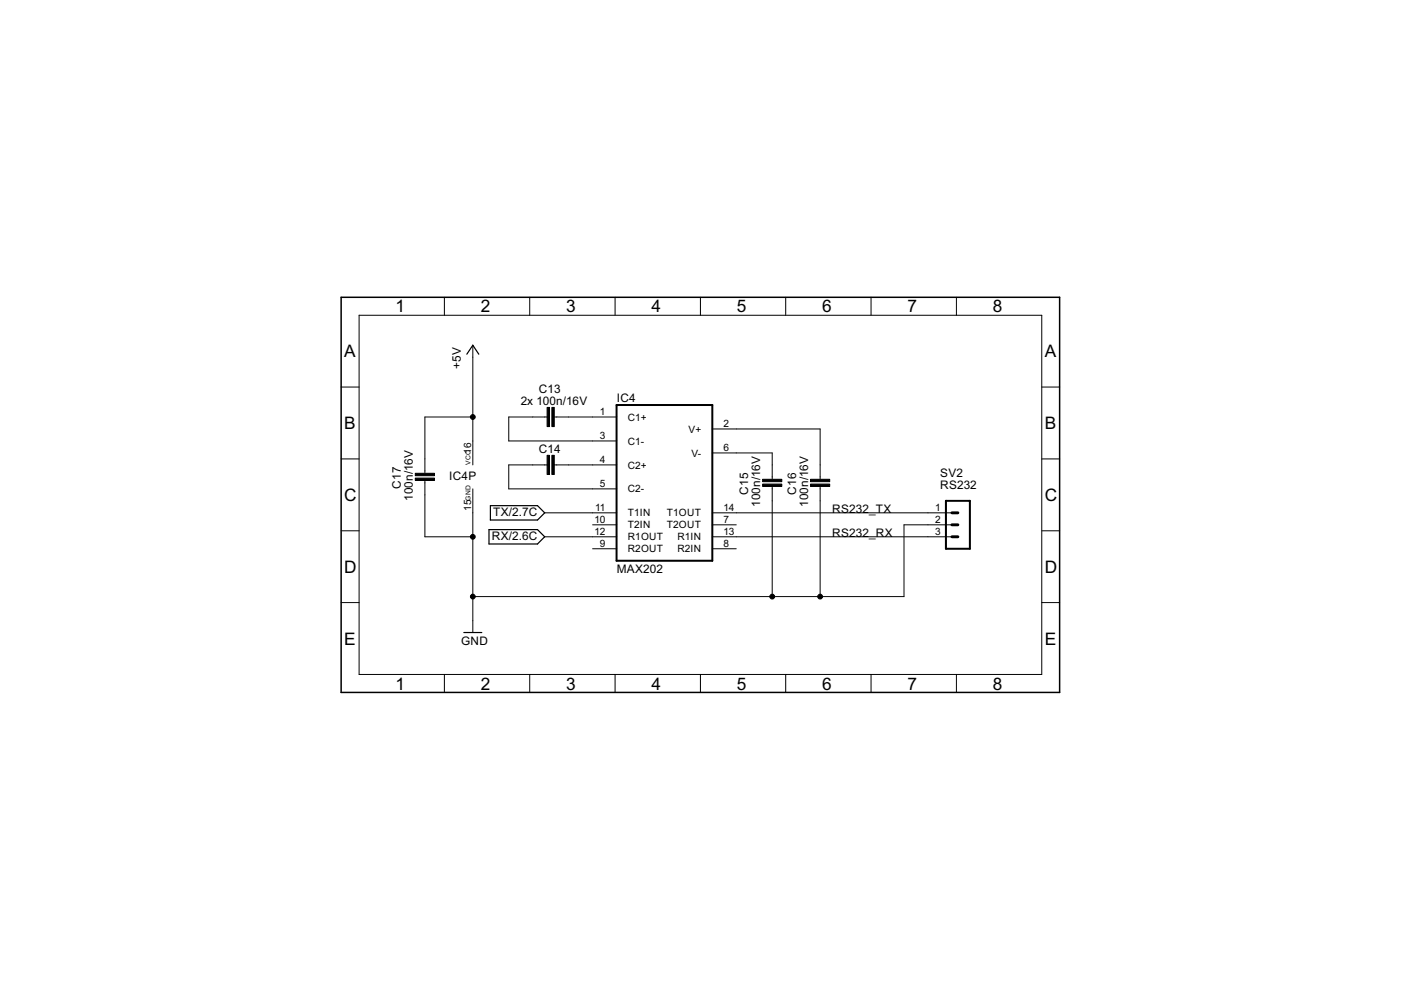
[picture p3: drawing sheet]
<svg xmlns="http://www.w3.org/2000/svg" width="297mm" height="210mm" viewBox="0 0 297 210" stroke-linecap="round" stroke-linejoin="round" font-family="sans-serif">
<path d="M72.3 63v83.8zM72.3 63h152.4zM72.3 146.8h152.4zM224.7 63v83.8z" fill="#000" stroke="#000" stroke-width=".32"/>
<g fill="#000" stroke="#000" stroke-width=".21">
<path d="M76.1 66.8v76.2zM94.2 63v3.8zM100.2 73.2v2.5zM112.3 63v3.8zM130.4 63v3.8zM148.5 63v3.8zM166.6 63v3.8zM184.7 63v3.8zM202.8 63v3.8zM76.1 66.8h144.8zM72.3 82.1h3.8zM72.3 97.3h3.8z"/>
<path d="M90.1 97.3v2.5zM90.1 99.8v.6zM90.1 88.4v8.9zM100.2 93.5v5.1zM100.2 88.4v5.1zM100.2 75.7v12.7zM90.1 88.4h10.1zM107.9 88.4v5.1zM107.9 88.4h5zM107.9 98.6v5.1zM112.9 88.4h2.6zM112.9 98.6h2.6z"/>
<path d="M107.9 98.6h5zM115.5 88.4h.5zM115.5 98.6h.5zM117.5 88.4h.5zM117.5 98.6h.5zM118 88.4h2.6zM118 98.6h2.6zM120.6 88.4h5zM125.6 88.4h5.1zM125.6 93.5h5.1zM125.6 98.6h5.1zM107.9 93.5h17.7z"/>
<path d="M120.6 98.6h5zM151 91h5.1zM151 96h5.1zM156.1 96h7.6zM156.1 91h17.8zM163.7 98.6v2.5zM163.7 96v2.6zM173.9 98.6v2.5zM173.9 91v7.6zM220.9 82.1h3.8zM220.9 97.3h3.8zM72.3 112.5h3.8z"/>
<path d="M90.1 102.4v2.5zM90.1 101.9v.5zM90.1 104.9v8.9zM100.2 103.7v5zM100.2 108.7v5.1zM90.1 113.8h10.1zM107.9 103.7h17.7zM125.6 103.7h5.1zM125.6 108.7h5.1zM125.6 111.3h5.1zM125.6 113.8h5.1zM125.6 116.4h5.1z"/>
<path d="M115.5 108.7h10.1zM115.5 113.8h10.1zM151 108.7h5.1zM151 111.3h5.1zM151 113.8h5.1zM151 116.4h5.1zM156.1 108.7h40.6zM156.1 113.8h40.6zM163.7 103.7v2.5zM163.7 103.1v.6zM163.7 101.1v.5zM163.7 106.2v20.3z"/>
<path d="M173.9 103.7v2.5zM173.9 103.1v.6zM173.9 101.1v.5zM191.7 111.3v15.2zM196.7 108.7h5.1zM196.7 111.3h5.1zM196.7 113.8h5.1zM191.7 111.3h5zM220.9 112.5h3.8zM72.3 127.8h3.8zM100.2 131.6v2.5zM100.2 113.8v12.7z"/>
<path d="M100.2 126.5v5.1zM100.2 126.5h63.5zM163.7 126.5h10.2zM173.9 106.2v20.3zM173.9 126.5h17.8zM220.9 127.8h3.8zM76.1 143h144.8zM94.2 143v3.8zM112.3 143v3.8zM130.4 143v3.8zM148.5 143v3.8zM166.6 143v3.8z"/>
<path d="M184.7 143v3.8zM202.8 143v3.8zM220.9 66.8v76.2z"/>
<circle cx="100.2" cy="88.4" r=".51"/>
<circle cx="100.2" cy="113.8" r=".51"/>
<circle cx="100.2" cy="126.5" r=".51"/>
<circle cx="163.7" cy="126.5" r=".51"/>
<circle cx="173.9" cy="126.5" r=".51"/>
</g>
<g fill="#000" stroke="#000" stroke-width=".25">
<path d="M100.2 73.2l-1.2 1.9zM100.2 73.2l1.3 1.9zM103.7 112.3v3zM104 107.2v3.1zM104 110.3h10zM104 107.2h10zM103.7 115.3h10.3zM103.7 112.3h10.3zM115.5 108.7l-1.5 1.6zM114 107.2l1.5 1.5zM115.5 113.8l-1.5 1.5zM114 112.3l1.5 1.5z"/>
<path d="M98.3 134.1h3.9z"/>
</g>
<path d="M130.7 85.9h20.3zM130.7 85.9v33zM151 85.9v33zM130.7 118.9h20.3zM200.6 106.2h5zM200.6 106.2v10.2zM205.6 106.2v10.2zM200.6 116.4h5z" fill="#000" stroke="#000" stroke-width=".42"/>
<path d="M116 86.4h.5v4h-.5zM116 96.5h.5v4.1h-.5zM117 86.4h.5v4h-.5zM117 96.5h.5v4.1h-.5zM88.1 100.4h4v.5h-4zM88.1 101.4h4v.5h-4zM161.7 101.6h4.1v.5h-4.1zM161.7 102.6h4.1v.5h-4.1zM171.9 101.6h4v.5h-4zM171.9 102.6h4v.5h-4z" fill="#000" stroke="#000" stroke-width=".21"/>
<path d="M201.8 113.8h1.3zM201.8 111.3h1.3zM201.8 108.7h1.3z" fill="#000" stroke="#000" stroke-width=".61"/>
<g font-size="4.1">
<text x="83.9" y="66.2">1</text>
<text x="102" y="66.2">2</text>
<text x="120.1" y="66.2">3</text>
<text x="138.1" y="66.2">4</text>
<text x="156.2" y="66.2">5</text>
<text x="174.3" y="66.2">6</text>
<text x="192.4" y="66.2">7</text>
<text x="210.5" y="66.2">8</text>
<text x="73" y="75.8">A</text>
<text x="221.5" y="75.8">A</text>
<text x="73" y="91">B</text>
<text x="221.5" y="91">B</text>
<text x="73" y="106.2">C</text>
<text x="221.5" y="106.2">C</text>
<text x="73" y="121.5">D</text>
<text x="221.5" y="121.5">D</text>
<text x="73" y="136.7">E</text>
<text x="221.5" y="136.7">E</text>
<text x="83.9" y="146.2">1</text>
<text x="102" y="146.2">2</text>
<text x="120.1" y="146.2">3</text>
<text x="138.1" y="146.2">4</text>
<text x="156.2" y="146.2">5</text>
<text x="174.3" y="146.2">6</text>
<text x="192.4" y="146.2">7</text>
<text x="210.5" y="146.2">8</text>
</g>
<g font-size="2.8">
<text x="97.7" y="78.3" transform="rotate(-90 97.7 78.3)">+5V</text>
<text x="114.3" y="83.3">C13</text>
<text x="110.4" y="85.9">2x 100n/16V</text>
<text x="130.8" y="85.2">IC4</text>
<text x="95.2" y="101.9">IC4P</text>
<text x="114.3" y="96">C14</text>
<text x="199.3" y="101.1">SV2</text>
<text x="85" y="103.6" transform="rotate(-90 85 103.6)">C17</text>
<text x="87.6" y="106.2" transform="rotate(-90 87.6 106.2)">100n/16V</text>
<text x="158.7" y="104.9" transform="rotate(-90 158.7 104.9)">C15</text>
<text x="161.2" y="107.5" transform="rotate(-90 161.2 107.5)">100n/16V</text>
<text x="168.8" y="104.9" transform="rotate(-90 168.8 104.9)">C16</text>
<text x="171.3" y="107.5" transform="rotate(-90 171.3 107.5)">100n/16V</text>
<text x="199.3" y="103.7">RS232</text>
<text x="104.5" y="109.5">TX/2.7C</text>
<text x="176.5" y="108.7">RS232_TX</text>
<text x="176.5" y="113.8">RS232_RX</text>
<text x="104.3" y="114.6">RX/2.6C</text>
<text x="130.8" y="121.4">MAX202</text>
<text x="97.8" y="136.7">GND</text>
</g>
<g font-size="2.4">
<text x="127.2" y="88.1">1</text>
<text x="133.1" y="89.2">C1+</text>
<text x="127.2" y="93.1">3</text>
<text x="133.1" y="94.3">C1-</text>
<text x="146" y="91.7">V+</text>
<text x="153.4" y="90.6">2</text>
<text x="153.4" y="95.7">6</text>
<text x="99.9" y="96.2" transform="rotate(-90 99.9 96.2)">16</text>
<text x="127.2" y="98.2">4</text>
<text x="133.1" y="99.3">C2+</text>
<text x="146.6" y="96.8">V-</text>
<text x="127.2" y="103.3">5</text>
<text x="133.1" y="104.4">C2-</text>
<text x="99.9" y="108.4" transform="rotate(-90 99.9 108.4)">15</text>
<text x="126" y="110.9">10</text>
<text x="126" y="113.5">12</text>
<text x="126.2" y="108.4">11</text>
<text x="133.1" y="109.5">T1IN</text>
<text x="133.1" y="112">T2IN</text>
<text x="141.4" y="109.5">T1OUT</text>
<text x="141.4" y="112">T2OUT</text>
<text x="153.4" y="108.4">14</text>
<text x="153.4" y="110.9">7</text>
<text x="153.4" y="113.5">13</text>
<text x="198.3" y="108.4">1</text>
<text x="198.3" y="110.9">2</text>
<text x="198.3" y="113.5">3</text>
<text x="127.2" y="116">9</text>
<text x="133.1" y="114.6">R1OUT</text>
<text x="133.1" y="117.1">R2OUT</text>
<text x="143.6" y="114.6">R1IN</text>
<text x="143.6" y="117.1">R2IN</text>
<text x="153.4" y="116">8</text>
</g>
<g font-size="1.6">
<text x="99.7" y="98.5" transform="rotate(-90 99.7 98.5)">VCC</text>
<text x="99.7" y="106.2" transform="rotate(-90 99.7 106.2)">GND</text>
</g>
</svg>
